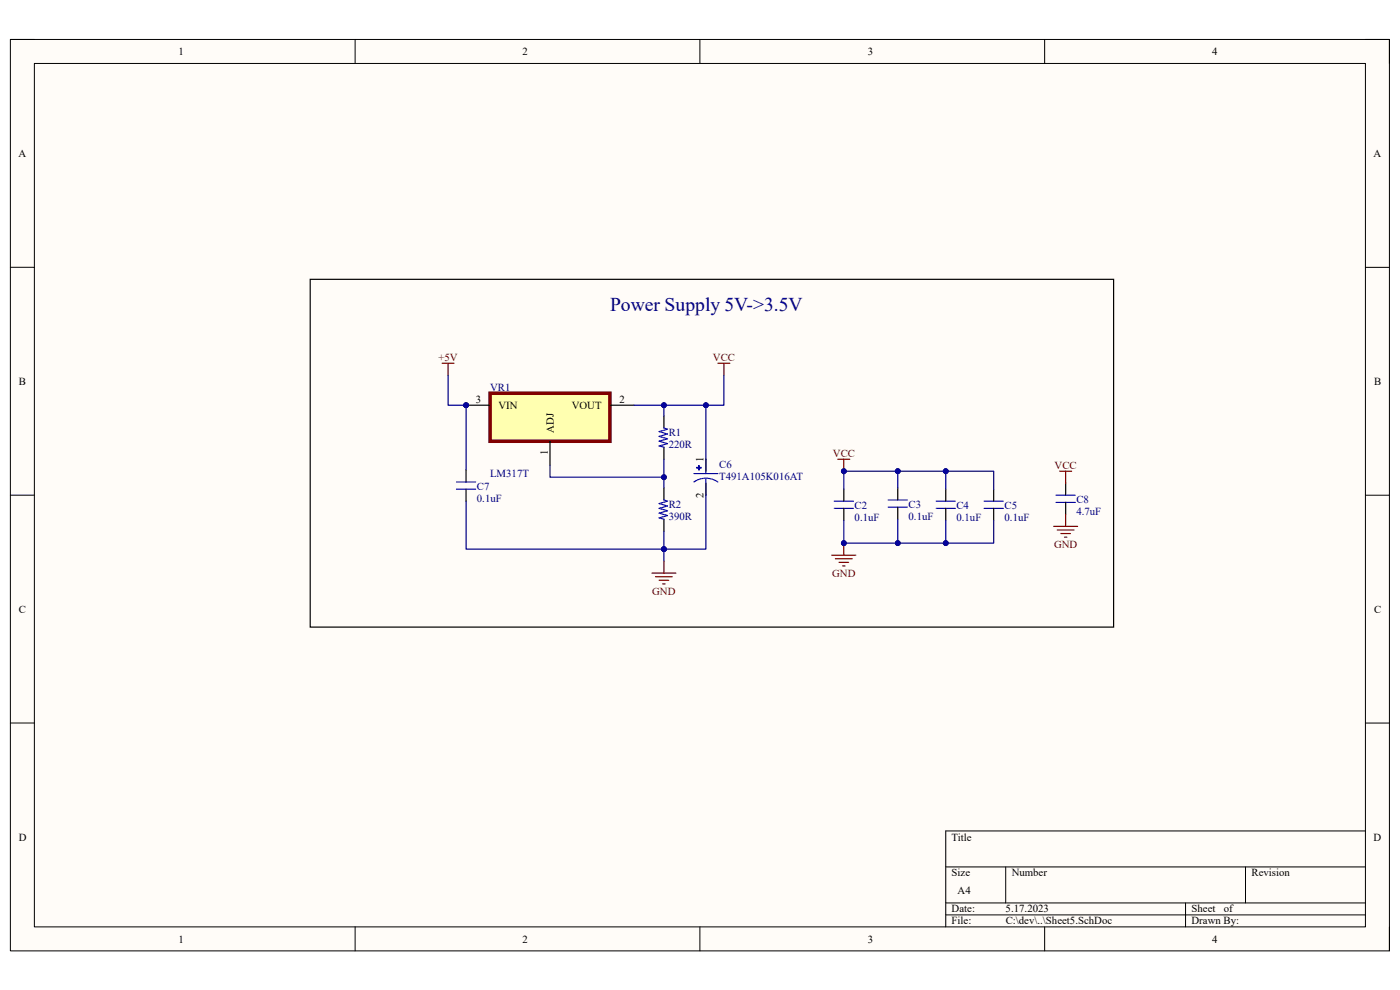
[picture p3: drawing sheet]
<svg xmlns="http://www.w3.org/2000/svg" width="297mm" height="210mm" viewBox="0 0 297 210" stroke-linecap="round" stroke-linejoin="round" font-family="sans-serif">
<path d="M2.2 8.4h292.6v193.3h-292.6z" fill-rule="evenodd" fill="#fffcf8"/>
<path d="M2.2 8.4h292.6v193.3h-292.6z" fill="none" stroke="#000" stroke-width=".21"/>
<path d="M7.3 13.5h282.4v183.1h-282.4z" fill-rule="evenodd" fill="#fffcf8"/>
<g fill="none" stroke="#000" stroke-width=".21">
<path d="M2.2 8.4h5.1M7.3 13.5h282.4v183.1h-282.4zM75.3 8.4v5.1M148.5 8.4v5.1M221.6 8.4v5.1M289.7 8.4h5.1v5.1M2.2 56.7h5.1M289.7 56.7h5.1M2.2 105h5.1M289.7 105.1h5.1M2.2 153.4h5.1M289.7 153.4h5.1"/>
<path d="M289.7 176.3h-89.1v20.3M75.3 196.6v5.1M148.5 196.6v5.1M200.6 183.9h89.1M200.6 191.5h89.1M200.6 194.1h89.1M213.4 183.9v7.6M221.6 196.6v5.1M251.5 191.5v5.1M264.2 183.9v7.6M294.8 196.6v5.1"/>
</g>
<path d="M177 107.8h4M177 106.3h4M188.4 107.6h4.1M188.4 106.1h4.1M198.6 107.8h4.1M198.6 106.3h4.1M208.8 107.8h4.1M208.8 106.3h4.1" fill="none" stroke="#00f" stroke-width=".25"/>
<path d="M179 103.8v2.5M179 107.8v2.6M190.5 103.5v2.6M190.5 107.6v2.5M200.6 103.8v2.5M200.6 107.8v2.6M210.8 103.8v2.5M210.8 107.8v2.6" fill="none" stroke="#000" stroke-width=".25"/>
<path d="M177.7 97.4h2.6M179 97.4v2.6" fill="none" stroke="#800000" stroke-width=".25"/>
<circle cx="179" cy="100" r=".51" fill="#000080"/>
<circle cx="179" cy="100" r=".51" fill="none" stroke="#000080" stroke-width=".21"/>
<path d="M176.5 117.8h5.1M177.2 118.5h3.6M178 119.3h2M179 115.2v2.6M178.8 120.1h.5" fill="none" stroke="#800000" stroke-width=".25"/>
<circle cx="179" cy="115.2" r=".51" fill="#000080"/>
<circle cx="179" cy="115.2" r=".51" fill="none" stroke="#000080" stroke-width=".21"/>
<circle cx="98.9" cy="86" r=".51" fill="#000080"/>
<circle cx="98.9" cy="86" r=".51" fill="none" stroke="#000080" stroke-width=".21"/>
<path d="M104 83.4h25.4v10.2h-25.4z" fill-rule="evenodd" fill="#ffffb0"/>
<path d="M104 83.4h25.4v10.2h-25.4z" fill="none" stroke="#800000" stroke-width=".76"/>
<path d="M98.9 86h5.1M116.7 93.6v5.1" fill="none" stroke="#000" stroke-width=".25"/>
<circle cx="98.9" cy="86" r=".51" fill="#000080"/>
<circle cx="98.9" cy="86" r=".51" fill="none" stroke="#000080" stroke-width=".21"/>
<path d="M129.4 86h5.1M140.9 88.3v2.5M140.9 94.9v2.5M140.9 103.5v2.6M140.9 110.1v2.6" fill="none" stroke="#000" stroke-width=".25"/>
<path d="M140.9 90.8l.7 .3-1.8 .5 1.8 .5-1.8 .5 1.8 .5-1.8 .5 1.8 .5-1.8 .5 1.1 .3M140.9 106.1l.7 .2-1.8 .5 1.8 .5-1.8 .5 1.8 .6-1.8 .5 1.8 .5-1.8 .5 1.1 .2" fill="none" stroke="#00f" stroke-width=".25"/>
<path d="M93.8 77.1h2.5M95.1 77.1v2.5M152.3 77.1h2.5M153.6 77.1v2.5" fill="none" stroke="#800000" stroke-width=".25"/>
<path d="M148.2 98.8h.1v.9h-.1z" fill-rule="evenodd" fill="#00f"/>
<path d="M148.2 98.8h.1v.9h-.1z" fill="none" stroke="#00f" stroke-width=".25"/>
<path d="M147.8 99.2h.9v.1h-.9z" fill-rule="evenodd" fill="#00f"/>
<path d="M147.8 99.2h.9v.1h-.9zM149.8 97.4v3.1M96.8 103.8h4.1M96.8 102.2h4.1M147.2 102.2a4.4 4.4 0 0 1 5.1 0M147.2 100.5h5.1M149.8 101.5v3.5M224 106.6h4.1M224 105.1h4.1" fill="none" stroke="#00f" stroke-width=".25"/>
<path d="M65.8 59.3h170.5v73.7h-170.5zM98.9 99.7v2.5M149.8 97.4v2.6M98.9 103.8v2.5M149.8 102.5v2.5M226.1 102.5v2.6M226.1 106.6v2.5" fill="none" stroke="#000" stroke-width=".25"/>
<path d="M224.8 100h2.6M226.1 100v2.5M140.9 119v2.6M223.5 111.7h5.1M224.3 112.4h3.6M225.1 113.2h2M225.8 114h.5M226.1 109.1v2.6M138.3 121.6h5.1M139.1 122.3h3.5M139.8 123.1h2.1M140.6 123.9h.5" fill="none" stroke="#800000" stroke-width=".25"/>
<path d="M200.6 100h10.2v3.8" fill="none" stroke="#000080" stroke-width=".25"/>
<circle cx="200.6" cy="100" r=".51" fill="#000080"/>
<circle cx="200.6" cy="100" r=".51" fill="none" stroke="#000080" stroke-width=".21"/>
<path d="M190.5 100v3.5" fill="none" stroke="#000080" stroke-width=".25"/>
<circle cx="190.5" cy="100" r=".51" fill="#000080"/>
<circle cx="190.5" cy="100" r=".51" fill="none" stroke="#000080" stroke-width=".21"/>
<path d="M190.5 110.1v5.1" fill="none" stroke="#000080" stroke-width=".25"/>
<circle cx="190.5" cy="115.2" r=".51" fill="#000080"/>
<circle cx="190.5" cy="115.2" r=".51" fill="none" stroke="#000080" stroke-width=".21"/>
<path d="M200.6 110.4v4.8" fill="none" stroke="#000080" stroke-width=".25"/>
<circle cx="200.6" cy="115.2" r=".51" fill="#000080"/>
<circle cx="200.6" cy="115.2" r=".51" fill="none" stroke="#000080" stroke-width=".21"/>
<path d="M140.9 86v2.3" fill="none" stroke="#000080" stroke-width=".25"/>
<circle cx="140.9" cy="86" r=".51" fill="#000080"/>
<circle cx="140.9" cy="86" r=".51" fill="none" stroke="#000080" stroke-width=".21"/>
<path d="M116.7 98.7v2.5h24.2" fill="none" stroke="#000080" stroke-width=".25"/>
<circle cx="140.9" cy="101.2" r=".51" fill="#000080"/>
<circle cx="140.9" cy="101.2" r=".51" fill="none" stroke="#000080" stroke-width=".21"/>
<path d="M149.8 86v11.4" fill="none" stroke="#000080" stroke-width=".25"/>
<circle cx="149.8" cy="86" r=".51" fill="#000080"/>
<circle cx="149.8" cy="86" r=".51" fill="none" stroke="#000080" stroke-width=".21"/>
<path d="M149.8 105v11.5h-8.9" fill="none" stroke="#000080" stroke-width=".25"/>
<circle cx="140.9" cy="116.5" r=".51" fill="#000080"/>
<circle cx="140.9" cy="116.5" r=".51" fill="none" stroke="#000080" stroke-width=".21"/>
<path d="M95.1 79.6v6.4h3.8v13.7" fill="none" stroke="#000080" stroke-width=".25"/>
<circle cx="98.9" cy="86" r=".51" fill="#000080"/>
<circle cx="98.9" cy="86" r=".51" fill="none" stroke="#000080" stroke-width=".21"/>
<path d="M98.9 106.3v10.2h42" fill="none" stroke="#000080" stroke-width=".25"/>
<circle cx="140.9" cy="116.5" r=".51" fill="#000080"/>
<circle cx="140.9" cy="116.5" r=".51" fill="none" stroke="#000080" stroke-width=".21"/>
<path d="M153.6 79.6v6.4h-19.1" fill="none" stroke="#000080" stroke-width=".25"/>
<circle cx="140.9" cy="86" r=".51" fill="#000080"/>
<circle cx="140.9" cy="86" r=".51" fill="none" stroke="#000080" stroke-width=".21"/>
<circle cx="149.8" cy="86" r=".51" fill="#000080"/>
<circle cx="149.8" cy="86" r=".51" fill="none" stroke="#000080" stroke-width=".21"/>
<path d="M179 110.4v4.8h31.8v-4.8" fill="none" stroke="#000080" stroke-width=".25"/>
<circle cx="179" cy="115.2" r=".51" fill="#000080"/>
<circle cx="179" cy="115.2" r=".51" fill="none" stroke="#000080" stroke-width=".21"/>
<circle cx="190.5" cy="115.2" r=".51" fill="#000080"/>
<circle cx="190.5" cy="115.2" r=".51" fill="none" stroke="#000080" stroke-width=".21"/>
<circle cx="200.6" cy="115.2" r=".51" fill="#000080"/>
<circle cx="200.6" cy="115.2" r=".51" fill="none" stroke="#000080" stroke-width=".21"/>
<path d="M179 103.8v-3.8h21.6v3.8" fill="none" stroke="#000080" stroke-width=".25"/>
<circle cx="179" cy="100" r=".51" fill="#000080"/>
<circle cx="179" cy="100" r=".51" fill="none" stroke="#000080" stroke-width=".21"/>
<circle cx="190.5" cy="100" r=".51" fill="#000080"/>
<circle cx="190.5" cy="100" r=".51" fill="none" stroke="#000080" stroke-width=".21"/>
<circle cx="200.6" cy="100" r=".51" fill="#000080"/>
<circle cx="200.6" cy="100" r=".51" fill="none" stroke="#000080" stroke-width=".21"/>
<path d="M140.9 112.7v6.3" fill="none" stroke="#000080" stroke-width=".25"/>
<circle cx="140.9" cy="116.5" r=".51" fill="#000080"/>
<circle cx="140.9" cy="116.5" r=".51" fill="none" stroke="#000080" stroke-width=".21"/>
<path d="M140.9 97.4v6.1" fill="none" stroke="#000080" stroke-width=".25"/>
<circle cx="140.9" cy="101.2" r=".51" fill="#000080"/>
<circle cx="140.9" cy="101.2" r=".51" fill="none" stroke="#000080" stroke-width=".21"/>
<text font-size="4.1" fill="#000080" x="129.4" y="66">Power Supply 5V-&gt;3.5V</text>
<g font-size="2.3">
<text x="37.9" y="11.7">1</text>
<text x="110.9" y="11.7">2</text>
<text x="184.1" y="11.7">3</text>
<text x="257.1" y="11.7">4</text>
<text x="3.9" y="33.3">A</text>
<text x="291.4" y="33.3">A</text>
<text x="4" y="81.6">B</text>
<text x="291.5" y="81.6">B</text>
<text x="101" y="85.4">3</text>
<text x="105.7" y="86.7">VIN</text>
<text x="121.3" y="86.7">VOUT</text>
<text x="131.4" y="85.4">2</text>
<text x="117.5" y="91.8" transform="rotate(-90 117.5 91.8)">ADJ</text>
<text x="116.2" y="96.5" transform="rotate(-90 116.2 96.5)">1</text>
<text x="149.3" y="97.9" transform="rotate(-90 149.3 97.9)">1</text>
<text x="149.3" y="105.6" transform="rotate(-90 149.3 105.6)">2</text>
<text x="4" y="130">C</text>
<text x="291.5" y="130">C</text>
<text x="4" y="178.3">D</text>
<text x="201.9" y="178.3">Title</text>
<text x="291.4" y="178.3">D</text>
<text x="201.9" y="185.9">Size</text>
<text x="214.6" y="185.9">Number</text>
<text x="265.5" y="185.9">Revision</text>
<text x="203.2" y="189.7">A4</text>
<text x="201.9" y="193.5">Date:</text>
<text x="201.9" y="196.1">File:</text>
<text x="213.3" y="193.5">5.17.2023</text>
<text x="213.4" y="196.1">C:\dev\..\Sheet5.SchDoc</text>
<text x="252.8" y="196.1">Drawn By:</text>
<text x="252.8" y="193.5">Sheet</text>
<text x="259.6" y="193.5">of</text>
<text x="37.9" y="199.9">1</text>
<text x="110.9" y="199.9">2</text>
<text x="184.1" y="199.9">3</text>
<text x="257.1" y="199.9">4</text>
</g>
<g font-size="2.3" fill="#800000">
<text x="93" y="76.5">+5V</text>
<text x="151.3" y="76.5">VCC</text>
<text x="176.7" y="96.9">VCC</text>
<text x="223.7" y="99.4">VCC</text>
<text x="223.6" y="116.2">GND</text>
<text x="176.6" y="122.3">GND</text>
<text x="138.4" y="126.2">GND</text>
</g>
<g font-size="2.3" fill="#000080">
<text x="104" y="82.9">VR1</text>
<text x="141.9" y="92.6">R1</text>
<text x="141.9" y="95.1">220R</text>
<text x="104" y="101.2">LM317T</text>
<text x="152.6" y="99.2">C6</text>
<text x="152.6" y="101.7">T491A105K016AT</text>
<text x="101.2" y="104">C7</text>
<text x="101.2" y="106.6">0.1uF</text>
<text x="141.9" y="107.8">R2</text>
<text x="192.7" y="107.8">C3</text>
<text x="228.3" y="106.8">C8</text>
<text x="141.9" y="110.4">390R</text>
<text x="181.3" y="108.1">C2</text>
<text x="181.3" y="110.6">0.1uF</text>
<text x="192.7" y="110.4">0.1uF</text>
<text x="202.9" y="108.1">C4</text>
<text x="202.9" y="110.6">0.1uF</text>
<text x="213.1" y="108.1">C5</text>
<text x="213.1" y="110.6">0.1uF</text>
<text x="228.3" y="109.3">4.7uF</text>
</g>
</svg>
